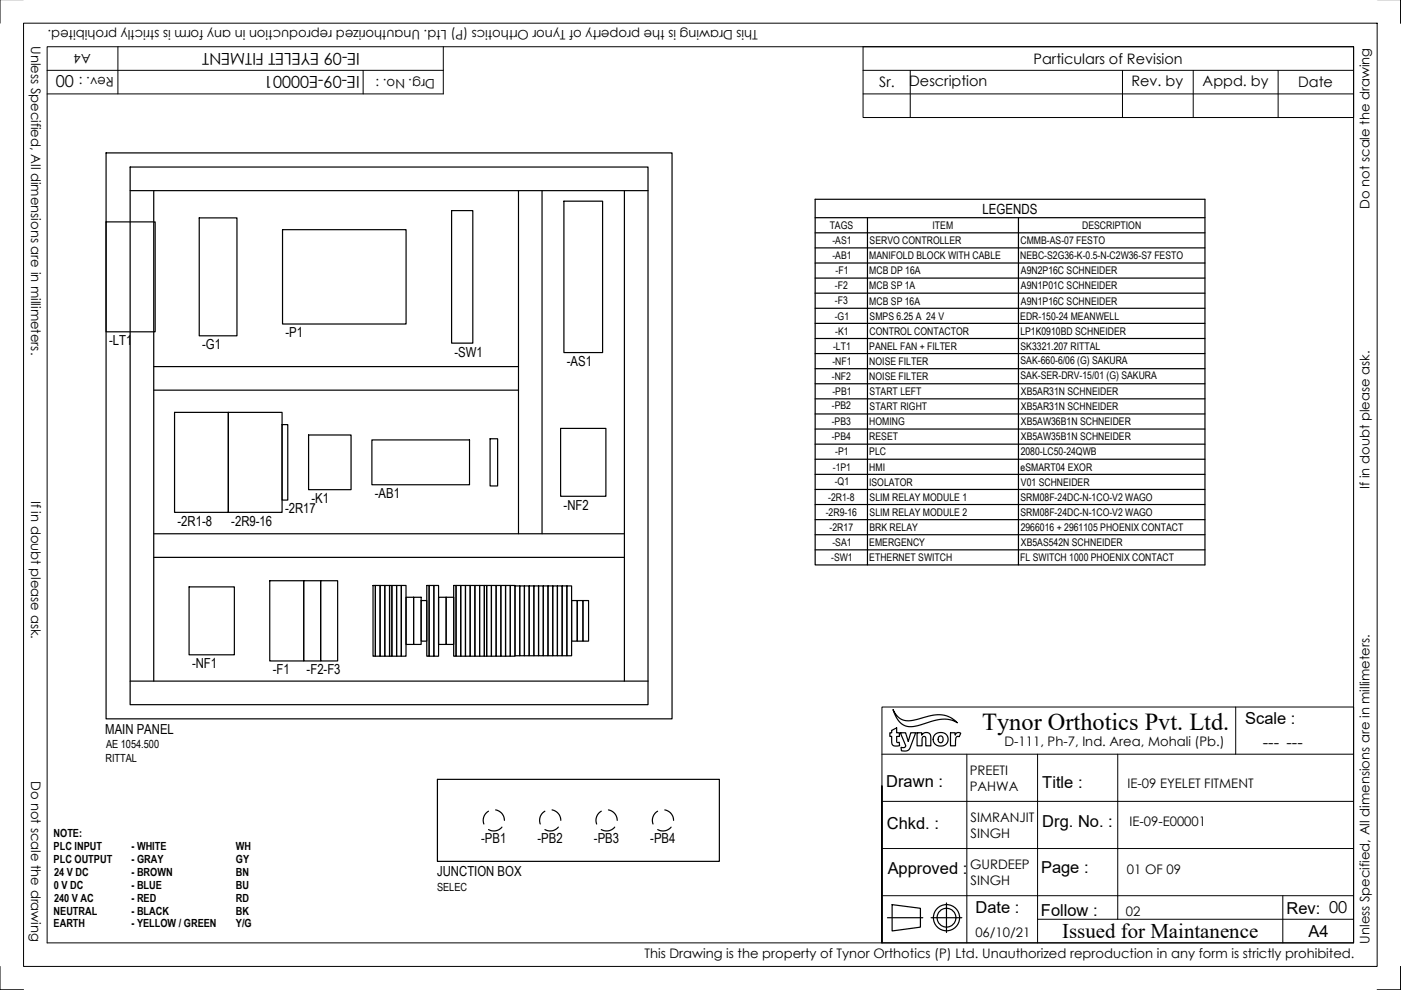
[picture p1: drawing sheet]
<svg xmlns="http://www.w3.org/2000/svg" width="297mm" height="210mm" viewBox="0 0 297 210" stroke-linecap="round" stroke-linejoin="round" font-family="sans-serif">
<!-- layer: Thin -->
<g fill="none" stroke="#000" stroke-width=".21">
<path d="M0 -.1v5M297 -.1v5M5 4.9h287v200h-287zM10 9.9h277v190h-277zM10 14.9h84M25 9.9v10M77 14.9v5M94 9.9v10h-84M187 149.9h100v50h-100zM187 159.9h100M205 159.9v40M220 159.9v40"/>
<path d="M237 159.9v35M262 149.9v10M187 169.9h100M187 179.9h100M187 199.9v-33.3v33.3M187 189.9h100M220 194.9h67M272 189.9v10M0 204.9v5h5h-5M292 209.9h5v-5v5zM297 209.9h.1"/>
</g>
<!-- layer: Text -->
<path d="M183 9.9h104v15h-104zM183 14.9h104M183 19.9h104M193 14.9v10M238 14.9v10M253 14.9v10M271 14.9v10" fill="none" stroke="#000" stroke-width=".21"/>
<!-- layer: 0 -->
<g fill="none" stroke="#000" stroke-width=".25">
<path d="M22.5 32.4h120v120h-120zM27.6 35.4h109.8v114h-109.8zM22.5 47h10.4v23.4h-10.4zM27.6 40.4h109.8M32.6 40.4v104M42.2 46.2h8v25h-8zM59.9 48.7h26.2v20h-26.2zM95.7 44.7h4.5v28.1h-4.5zM109.9 40.4v72.8M114.9 40.4v72.8M119.6 42.7h8.2v32.1h-8.2zM132.4 40.4v104"/>
<path d="M32.6 77.7h77.3M32.6 82.7h77.3M37 87.4h11.4v21.2h-11.4zM48.4 87.4h11.4v21.2h-11.4zM59.8 90h1.2v16h-1.2zM65.4 92.2h9v11.6h-9zM78.8 93.3h20.7v9.5h-20.7zM103.9 93h1.6v10h-1.6zM118.9 90.8h9.6v14.4h-9.6zM32.6 118.2h99.8M32.6 113.2h99.8M40.1 124.4h9.6v14.4h-9.6z"/>
<path d="M57.2 123.1h7.2v17h-7.2zM64.4 123.1h3.6v17h-3.6zM68 123.1h3.6v17h-3.6zM79.1 124.1h.5v15h-.5zM79.6 124.1h1v15h-1zM80.6 124.1h1v15h-1zM81.6 124.1h1v15h-1zM82.6 124.1h.5v15h-.5zM83.1 124.1h1v15h-1zM84.1 124.1h1v15h-1zM85.1 124.1h1v15h-1zM86.1 126.6h1.6v10h-1.6z"/>
<path d="M87.7 126.6h1.6v10h-1.6zM89.3 127.3h1.2v8.6h-1.2zM90.5 124.1h.5v15h-.5zM91 124.1h1v15h-1zM92 124.1h1v15h-1zM93 126.6h1.6v10h-1.6zM94.6 126.6h1.6v10h-1.6zM96.2 124.1h.5v15h-.5zM96.7 124.1h1v15h-1zM97.7 124.1h1v15h-1zM98.7 124.1h1v15h-1zM99.7 124.1h1v15h-1z"/>
<path d="M100.7 124.1h1v15h-1zM101.7 124.1h1v15h-1zM102.7 124.1h.5v15h-.5zM103.2 124.1h1v15h-1zM104.2 124.1h1v15h-1zM105.2 124.1h1v15h-1zM106.2 124.1h1v15h-1zM107.2 124.1h1v15h-1zM108.2 124.1h1v15h-1zM109.2 124.2h1v14.8h-1zM110.2 124.2h1v14.8h-1zM111.2 124.2h1v14.8h-1z"/>
<path d="M112.2 124.2h1v14.8h-1zM113.2 124.2h1v14.8h-1zM114.2 124.2h1v14.8h-1zM115.2 124.2h1v14.8h-1zM116.2 124.2h1v14.8h-1zM117.2 124.2h1v14.8h-1zM118.2 124.2h1v14.8h-1zM119.2 124.2h1v14.8h-1zM120.2 124.2h1v14.8h-1zM121.2 127.3h1.2v8.6h-1.2zM122.4 127.3h1.2v8.6h-1.2zM123.6 127.3h1.2v8.6h-1.2z"/>
<path d="M27.6 144.4h109.8M189.1 154.9l1-.6v1.1h.6v.7h-.6v1a.31 .31 0 0 0 .2 .4 .31 .31 0 0 0 .3-.1l.1 .6a1.04 1.04 0 0 1-1.3 .1 1.04 1.04 0 0 1-.3-1.3v-.7h-.4v-.7h.4zM189.4 150.5a3.6 3.6 0 0 0 4.8 2.1 14.2 14.2 0 0 1 5.4-1 5.3 5.3 0 0 1 3.4 1.6 6.5 6.5 0 0 0-5.9-.1l-.7 .2a6.3 6.3 0 0 1-4.5 .6 5 5 0 0 1-2.5-3.4zM190.9 155.4h.1M190.9 155.4h1.1l.6 1.8 .4-1.6a.24 .24 0 0 1 .2-.3 .24 .24 0 0 1 .3 .1h.6l-1.1 2.9a1.28 1.28 0 0 1-1.9 .8l-.1-.7a.61 .61 0 0 0 .9-.1 .61 .61 0 0 0-.1-.8zM194.4 155.4h.1M194.4 155.4h.6a.32 .32 0 0 1 .4 0 .32 .32 0 0 1 0 .4h.1a1.07 1.07 0 0 1 1.4-.4 1.07 1.07 0 0 1 .4 1.4v1a.29 .29 0 0 1 0 .4 .29 .29 0 0 1-.4-.1h-.6v-1.5a.44 .44 0 0 0-.6-.4 .44 .44 0 0 0-.2 .6v1.3h-1.1zM198.3 155.7l1-.4a1.48 1.48 0 0 1 1.7 1.7 1.48 1.48 0 0 1-2.1 1.1 1.44 1.44 0 0 1-.6-2.4zM199.1 156.2a.59 .59 0 0 1 .7 0 .59 .59 0 0 1 .1 .8 .55 .55 0 0 1-.7 .4 .55 .55 0 0 1-.3-.7zM201.5 155.4h1v.4a.75 .75 0 0 1 1.2-.3l-.1 .2a.4 .4 0 0 1-.2 .5 .4 .4 0 0 1-.4 0 1.11 1.11 0 0 0-.4 1.1v.8h-.8a.25 .25 0 0 1-.3 0 .25 .25 0 0 1 0-.4zM92.7 165.2h59.8v17.4h-59.8zM188.2 194.6h7.4"/>
<path d="M189.1 191.8l6 .8v4l-6 .8zM197.4 194.6h6.5M200.7 191.4v6.3"/>
<circle cx="200.7" cy="194.6" r="2.78"/>
<circle cx="200.7" cy="194.6" r="2"/>
</g>
<!-- layer: Tags -->
<g fill="none" stroke="#000" stroke-width=".25">
<path d="M172.8 42.3h82.7v77.5h-82.7zM172.8 46.2h82.7M172.8 49.4h82.7M172.8 52.6h82.7M172.8 55.8h82.7M172.8 59h82.7M183.9 46.2v73.6M215.9 46.2v73.6M172.8 62.2h82.7M172.8 65.4h82.7M172.8 68.6h82.7M172.8 71.8h82.7"/>
<path d="M172.8 75h82.7M172.8 78.2h82.7M172.8 81.4h82.7M172.8 84.6h82.7M172.8 87.8h82.7M172.8 91h82.7M172.8 94.2h82.7M172.8 97.4h82.7M172.8 100.6h82.7M172.8 103.8h82.7M172.8 107h82.7M172.8 110.2h82.7"/>
<path d="M172.8 113.4h82.7M172.8 116.6h82.7"/>
</g>
<!-- layer: Dashed -->
<path d="M103.6 172a2.24 2.24 0 0 0-1 2.7M105.1 171.7a2.24 2.24 0 0 1 1.8 2.2M106.4 175.4a2.23 2.23 0 0 1-2.8 .5M115.5 172a2.23 2.23 0 0 0-1 2.7M117 171.7a2.26 2.26 0 0 1 1.9 2.2M118.4 175.4a2.23 2.23 0 0 1-2.9 .5M127.5 172a2.23 2.23 0 0 0-1 2.7M129 171.7a2.26 2.26 0 0 1 1.9 2.2M130.3 175.4a2.23 2.23 0 0 1-2.8 .5M139.4 172a2.26 2.26 0 0 0-.9 2.7M140.9 171.7a2.24 2.24 0 0 1 1.9 2.2M142.3 175.4a2.23 2.23 0 0 1-2.9 .5" fill="none" stroke="#000" stroke-width=".25"/>
<text font-size="5.2" x="208.2" y="154.8">Tynor Orthotics Pvt. Ltd.</text>
<text font-size="4.4" x="225.2" y="198.9">Issued for Maintanence</text>
<g font-size="3.5">
<text x="76.3" y="11.2" transform="rotate(-180 76.3 11.2)">IE-09 EYELET FITMENT</text>
<text x="76.3" y="16.2" transform="rotate(-180 76.3 16.2)">IE-09-E00001</text>
<text x="11.8" y="18.5">00</text>
<text x="264" y="153.5">Scale :</text>
<text x="267.7" y="158.7">--- ---</text>
<text x="187.9" y="166.8">Drawn :</text>
<text x="221" y="167">Title :</text>
<text x="188" y="175.9">Chkd. :</text>
<text x="221" y="175.2">Drg. No. :</text>
<text x="188.2" y="185.2">Approved :</text>
<text x="220.7" y="185.1">Page :</text>
<text x="206.8" y="193.5">Date :</text>
<text x="220.7" y="194.2">Follow :</text>
<text x="272.8" y="193.8">Rev: 00</text>
<text x="277.4" y="198.7">A4</text>
</g>
<g font-size="3.1">
<text x="219.1" y="13.5">Particulars of Revision</text>
<text x="186.4" y="18.5">Sr.</text>
<text x="192.8" y="18.3">Description</text>
<text x="239.9" y="18.2">Rev. by</text>
<text x="255" y="18.2">Appd. by</text>
<text x="275.2" y="18.5">Date</text>
</g>
<text font-size="3" x="208.3" y="45.3">LEGENDS</text>
<g font-size="2.9">
<text x="60.5" y="71.5">-P1</text>
<text x="23.1" y="73.2">-LT1</text>
<text x="42.9" y="74">-G1</text>
<text x="96.4" y="75.6">-SW1</text>
<text x="120.2" y="77.6">-AS1</text>
<text x="66.1" y="106.6">-K1</text>
<text x="79.5" y="105.6">-AB1</text>
<text x="37.6" y="111.4">-2R1-8</text>
<text x="49" y="111.4">-2R9-16</text>
<text x="60.4" y="108.8">-2R17</text>
<text x="119.5" y="108">-NF2</text>
<text x="40.7" y="141.6">-NF1</text>
<text x="57.8" y="142.9">-F1</text>
<text x="65" y="142.9">-F2-F3</text>
<text x="22.3" y="155.5">MAIN PANEL</text>
<text x="102" y="178.8">-PB1</text>
<text x="114" y="178.8">-PB2</text>
<text x="125.9" y="178.8">-PB3</text>
<text x="137.9" y="178.8">-PB4</text>
<text x="92.7" y="185.8">JUNCTION BOX</text>
</g>
<g font-size="2.8">
<text x="6.6" y="9.7" transform="rotate(90 6.6 9.7)">Unless Specified, All dimensions are in millimeters.</text>
<text x="19.3" y="11.4" transform="rotate(-180 19.3 11.4)">A4</text>
<text x="160.7" y="6.5" transform="rotate(-180 160.7 6.5)">This Drawing is the property of Tynor Orthotics (P) Ltd. Unauthorized reproduction in any form is strictly prohibited.</text>
<text x="24.2" y="16.4" transform="rotate(-180 24.2 16.4)">Rev. :</text>
<text x="92.2" y="16.7" transform="rotate(-180 92.2 16.7)">Drg. No. :</text>
<text x="290.4" y="44.3" transform="rotate(-90 290.4 44.3)">Do not scale the drawing</text>
<text x="6.6" y="106.2" transform="rotate(90 6.6 106.2)">If in doubt please ask.</text>
<text x="290.4" y="103.7" transform="rotate(-90 290.4 103.7)">If in doubt please ask.</text>
<text x="213" y="158.2">D-111, Ph-7, Ind. Area, Mohali (Pb.)</text>
<text x="6.6" y="165.6" transform="rotate(90 6.6 165.6)">Do not scale the drawing</text>
<text x="205.6" y="164.3">PREETI</text>
<text x="205.6" y="167.6">PAHWA</text>
<text x="239.1" y="167.1">IE-09 EYELET FITMENT</text>
<text x="205.8" y="174.3">SIMRANJIT</text>
<text x="205.8" y="177.7">SINGH</text>
<text x="239.5" y="175.2">IE-09-E00001</text>
<text x="205.7" y="184.3">GURDEEP</text>
<text x="238.9" y="185.4">01 OF 09</text>
<text x="205.8" y="187.7">SINGH</text>
<text x="238.7" y="194.2">02</text>
<text x="136.7" y="203.2">This Drawing is the property of Tynor Orthotics (P) Ltd. Unauthorized reproduction in any form is strictly prohibited.</text>
<text x="206.8" y="198.7">06/10/21</text>
<text x="290.4" y="200.1" transform="rotate(-90 290.4 200.1)">Unless Specified, All dimensions are in millimeters.</text>
</g>
<g font-size="2.4">
<text x="22.3" y="161.6">RITTAL</text>
<text x="22.5" y="158.6">AE 1054.500</text>
<text x="11.4" y="177.5">NOTE:</text>
<text x="11.4" y="180.2">PLC INPUT</text>
<text x="11.4" y="183">PLC OUTPUT</text>
<text x="11.5" y="185.7">24 V DC</text>
<text x="27.9" y="180.2">- WHITE</text>
<text x="27.9" y="183">- GRAY</text>
<text x="27.9" y="185.7">- BROWN</text>
<text x="50" y="180.2">WH</text>
<text x="50" y="183">GY</text>
<text x="50" y="185.7">BN</text>
<text x="11.4" y="188.4">0 V DC</text>
<text x="11.5" y="191.2">240 V AC</text>
<text x="27.9" y="188.4">- BLUE</text>
<text x="27.9" y="191.2">- RED</text>
<text x="50" y="188.4">BU</text>
<text x="50" y="191.2">RD</text>
<text x="92.7" y="188.9">SELEC</text>
<text x="11.4" y="193.9">NEUTRAL</text>
<text x="11.4" y="196.6">EARTH</text>
<text x="27.9" y="193.9">- BLACK</text>
<text x="27.9" y="196.6">- YELLOW / GREEN</text>
<text x="50" y="193.9">BK</text>
<text x="50" y="196.6">Y/G</text>
</g>
<g font-size="2.2">
<text x="175.9" y="48.6">TAGS</text>
<text x="176.5" y="51.8">-AS1</text>
<text x="184.4" y="51.8">SERVO CONTROLLER</text>
<text x="197.7" y="48.6">ITEM</text>
<text x="216.4" y="51.8">CMMB-AS-07 FESTO</text>
<text x="229.4" y="48.6">DESCRIPTION</text>
<text x="176.5" y="55">-AB1</text>
<text x="177.1" y="58.2">-F1</text>
<text x="184.3" y="55">MANIFOLD BLOCK WITH CABLE</text>
<text x="184.3" y="58.2">MCB DP 16A</text>
<text x="216.3" y="55">NEBC-S2G36-K-0.5-N-C2W36-S7 FESTO</text>
<text x="216.5" y="58.2">A9N2P16C SCHNEIDER</text>
<text x="177" y="61.4">-F2</text>
<text x="177" y="64.6">-F3</text>
<text x="184.3" y="61.4">MCB SP 1A</text>
<text x="184.3" y="64.6">MCB SP 16A</text>
<text x="216.5" y="61.4">A9N1P01C SCHNEIDER</text>
<text x="216.5" y="64.6">A9N1P16C SCHNEIDER</text>
<text x="177" y="67.8">-G1</text>
<text x="177.1" y="71">-K1</text>
<text x="184.4" y="71">CONTROL CONTACTOR</text>
<text x="184.4" y="67.8">SMPS 6.25 A 24 V</text>
<text x="216.3" y="67.8">EDR-150-24 MEANWELL</text>
<text x="216.3" y="71">LP1K0910BD SCHNEIDER</text>
<text x="176.5" y="77.4">-NF1</text>
<text x="176.6" y="74.2">-LT1</text>
<text x="184.3" y="74.2">PANEL FAN + FILTER</text>
<text x="184.3" y="77.4">NOISE FILTER</text>
<text x="216.4" y="74.2">SK3321.207 RITTAL</text>
<text x="216.4" y="77.1">SAK-660-6/06 (G) SAKURA</text>
<text x="176.4" y="80.6">-NF2</text>
<text x="176.5" y="83.8">-PB1</text>
<text x="184.3" y="80.6">NOISE FILTER</text>
<text x="184.4" y="83.8">START LEFT</text>
<text x="216.4" y="80.4">SAK-SER-DRV-15/01 (G) SAKURA</text>
<text x="216.5" y="83.8">XB5AR31N SCHNEIDER</text>
<text x="176.4" y="86.7">-PB2</text>
<text x="184.4" y="87">START RIGHT</text>
<text x="216.5" y="87">XB5AR31N SCHNEIDER</text>
<text x="176.4" y="90.2">-PB3</text>
<text x="176.4" y="93.4">-PB4</text>
<text x="184.3" y="90.2">HOMING</text>
<text x="184.3" y="93.4">RESET</text>
<text x="216.5" y="90.2">XB5AW36B1N SCHNEIDER</text>
<text x="216.5" y="93.4">XB5AW35B1N SCHNEIDER</text>
<text x="176.6" y="99.8">-1P1</text>
<text x="177.1" y="96.6">-P1</text>
<text x="184.3" y="96.6">PLC</text>
<text x="184.3" y="99.8">HMI</text>
<text x="216.4" y="99.8">eSMART04 EXOR</text>
<text x="216.4" y="96.5">2080-LC50-24QWB</text>
<text x="175.6" y="106.2">-2R1-8</text>
<text x="177" y="102.9">-Q1</text>
<text x="184.3" y="103">ISOLATOR</text>
<text x="184.4" y="106.2">SLIM RELAY MODULE 1</text>
<text x="216.4" y="106.2">SRM08F-24DC-N-1CO-V2 WAGO</text>
<text x="216.5" y="103">V01 SCHNEIDER</text>
<text x="175.1" y="109.4">-2R9-16</text>
<text x="175.9" y="112.6">-2R17</text>
<text x="184.3" y="112.6">BRK RELAY</text>
<text x="184.4" y="109.4">SLIM RELAY MODULE 2</text>
<text x="216.4" y="109.4">SRM08F-24DC-N-1CO-V2 WAGO</text>
<text x="216.4" y="112.6">2966016 + 2961105 PHOENIX CONTACT</text>
<text x="176.2" y="119">-SW1</text>
<text x="176.5" y="115.8">-SA1</text>
<text x="184.3" y="115.8">EMERGENCY</text>
<text x="184.3" y="119">ETHERNET SWITCH</text>
<text x="216.3" y="119">FL SWITCH 1000 PHOENIX CONTACT</text>
<text x="216.5" y="115.8">XB5AS542N SCHNEIDER</text>
</g>
</svg>
